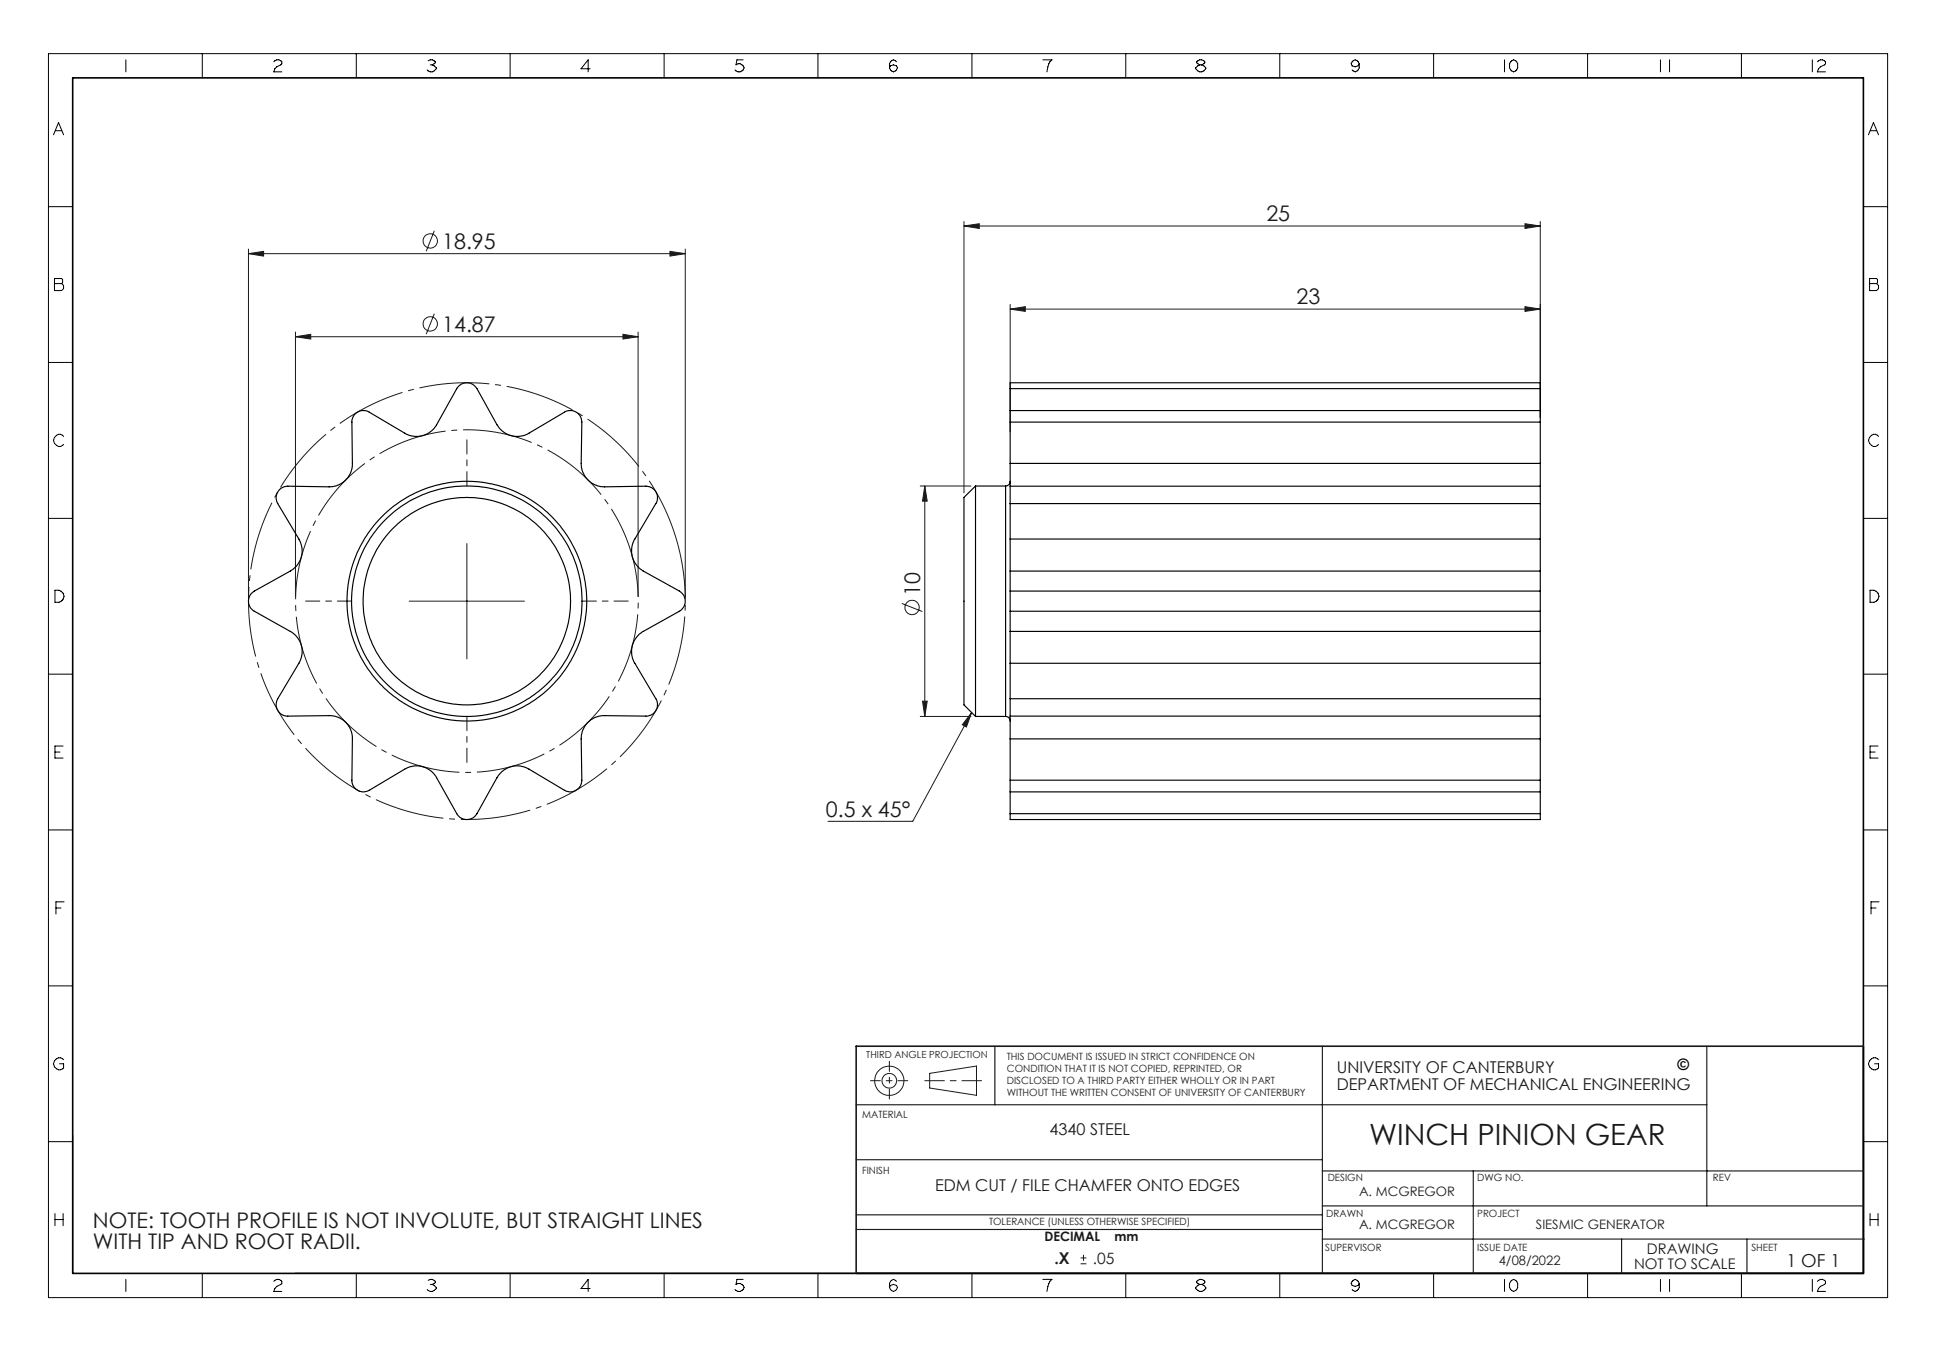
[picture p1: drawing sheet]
<svg xmlns="http://www.w3.org/2000/svg" width="420mm" height="297mm" viewBox="0 0 420 297" stroke-linecap="round" stroke-linejoin="round" font-family="sans-serif">
<g fill="none" stroke="#191924" stroke-width=".22">
<path d="M53.9 55l3.3-.5v1.1zM53.9 54v75.4M53.9 55h94.8M94.2 50.1l-1.7 4.4M145.3 54.5l3.4 .5-3.4 .6zM148.7 54v75.4M209.1 49l3.3-.5v1.1zM209.1 48v58.9M209.1 49h125.1M330.8 48.5l3.4 .5-3.4 .6zM334.2 48v42.6M64.1 73.1l3.3-.6v1.1z"/>
<path d="M64.1 72v57.4M64.1 73.1h74.3M94.2 68l-1.7 4.5M135.1 72.5l3.3 .6-3.3 .5zM138.4 72v57.4M219.1 67.1l3.3-.6v1.1zM219.1 66v27.7M219.1 67.1h115.1M330.8 66.5l3.4 .6-3.4 .5zM101.3 117.9v25M199.6 105.4h11M200.6 105.4v50"/>
<path d="M200.6 105.4l.6 3.3h-1.1zM88.8 130.4h25M195.7 130.9l4.4 1.8M199.6 155.4h11M200.1 152.1h1.1l-.6 3.3zM210.8 154.6l-1.1 3.1-.9-.5zM210.8 154.6l-12.8 23.6h-18.4M201.7 232.9l10.1-1.6v6.3l-10.1-1.6zM234.4 274.2h1.3M234.4 272.9h1.3M235.1 272.2v1.3"/>
<circle cx="93.3" cy="52.3" r="1.55"/>
<circle cx="93.3" cy="70.3" r="1.55"/>
<circle cx="197.9" cy="131.8" r="1.55"/>
<circle cx="192.9" cy="234.5" r="3.2"/>
<circle cx="192.9" cy="234.5" r="1.58"/>
</g>
<path d="M146.6 116.6a47.4 47.4 0 0 0-79.4-19.1 47.4 47.4 0 0 0 21.8 78.7 47.4 47.4 0 0 0 58.3-57.3l-.7-2.3" fill="none" stroke="#191924" stroke-width=".22" stroke-dasharray="15.2 1.3 1.3 1.3" stroke-dashoffset="1.7" stroke-linecap="butt"/>
<path d="M136.8 119.5a37.2 37.2 0 0 0-62.2-14.9 37.2 37.2 0 0 0 17.1 61.7 37.2 37.2 0 0 0 45.7-44.9l-.6-1.9" fill="none" stroke="#191924" stroke-width=".22" stroke-dasharray="15.2 1.3 1.3 1.3" stroke-dashoffset="5.2" stroke-linecap="butt"/>
<path d="M101.3 105.4v-10M76.3 130.4h-10M126.3 130.4h10M101.3 155.4v10" fill="none" stroke="#191924" stroke-width=".22" stroke-dasharray="15.2 1.3 1.3 1.3" stroke-dashoffset="12.1"/>
<g fill="none" stroke="#000" stroke-width=".22">
<path d="M10.5 11.6h399v269.9h-399zM27.3 13v2.6M43.9 11.6v5.3M59.4 13.4a.92 .92 0 0 1 1-.4 .92 .92 0 0 1 .7 .8l-1.5 1.1-.2 .7h1.7M77.3 11.6v5.3M92.9 13.2a.96 .96 0 0 1 1.5 .4l-.6 .5M93.3 14.1h.5M93.8 14.1l.9 .6a1.11 1.11 0 0 1-.9 .9 1.11 1.11 0 0 1-1.1-.4M110.7 11.6v5.3M128 14.9h-2l1.6-1.9v2.6M144.1 11.6v5.3M161.2 13h-1.3l-.2 1.1a1.08 1.08 0 0 1 1.7 .6 1.11 1.11 0 0 1-.8 .9 1.11 1.11 0 0 1-1.1-.4"/>
<path d="M177.4 11.6v5.3M193.2 14.3l.6-.2 .7 .2a.87 .87 0 0 1-.7 1.3 .87 .87 0 0 1-.6-1.3zM194.5 13.4l-.2-.2a.87 .87 0 0 0-1.3 .6v.9M210.9 11.6v5.3M226.2 13h2a3.4 3.4 0 0 0-1.1 2.6M244.2 11.6v5.3M260.3 14.1l-.7-.5a.92 .92 0 0 1 .9-.6 .92 .92 0 0 1 .9 .6l-.7 .5M260.3 14.1l-.9 .6a1.11 1.11 0 0 0 1.1 .9 1.11 1.11 0 0 0 1.1-.9l-.9-.6M260.3 14.1h.4M277.6 11.6v5.3M293.3 13.4l.2-.2a.91 .91 0 0 1 1.4 .6l-.3 .5-.6 .2-.7-.2-.2-.5zM294.9 13.8v.9a.91 .91 0 0 1-1.4 .7l-.2-.2"/>
<path d="M311 11.6v5.3M326.4 13v2.6M327.7 13.4l.2-.2a.87 .87 0 0 1 1.3 .6v.9a.87 .87 0 0 1-1.3 .7l-.4-.7v-.9zM344.4 11.6v5.3M360.2 13v2.6M362.2 13v2.6M377.8 11.6v5.3M393.2 13v2.6M394.3 13.4a1.1 1.1 0 0 1 1.7 0v.4l-1.1 .7-.4 .4-.2 .7h1.7M11.6 29.2l1.1-2.6 1.1 2.6M12 28.4h1.4M405.3 29.2l1.1-2.6 1.1 2.6"/>
<path d="M405.8 28.4h1.3M10.5 44.8h5.3M404.2 44.8h5.3M10.5 78.6h5.3M11.8 60.4h1.6l.2 .2v.7l-.2 .2 .4 .4v.7l-.4 .4h-1.6zM11.8 61.5h1.6M404.2 78.6h5.3M405.6 60.4h1.5l.2 .2v.7l-.2 .2 .4 .4v.7l-.4 .4h-1.5zM405.6 61.5h1.5M13.8 94.7a1.29 1.29 0 0 0-2.1 .3 1.29 1.29 0 0 0 1 1.9h.4l.7-.5M407.5 94.7a1.25 1.25 0 0 0-1.9 .1 1.25 1.25 0 0 0 .4 1.8 .98 .98 0 0 0 1.5-.2M10.5 112.5h5.3"/>
<path d="M404.2 112.5h5.3M11.9 128.1a1.56 1.56 0 0 1 2 1.3 1.57 1.57 0 0 1-2 1.3zM405.7 128.1a1.51 1.51 0 0 1 1.9 1.3 1.55 1.55 0 0 1-1.9 1.3zM10.5 146.3h5.3M404.2 146.3h5.3M11.9 163.2h1.1M13.7 161.9h-1.8v2.6h1.8M405.7 163.2h1.1M407.4 161.9h-1.7v2.6h1.7M10.5 180.1h5.3M12.1 197h1.1M13.9 195.6h-1.8v2.7"/>
<path d="M404.2 180.1h5.3M405.9 197h1.1M407.6 195.6h-1.7v2.7M10.5 213.9h5.3M404.2 213.9h5.3M13.8 229.9a1.26 1.26 0 0 0-1.8 0 1.26 1.26 0 0 0 0 1.8 1.26 1.26 0 0 0 1.8 0v-.9h-.9M407.5 229.9a1.27 1.27 0 0 0-1.8 0 1.27 1.27 0 0 0 0 1.8 1.27 1.27 0 0 0 1.8 0v-.9h-.8M10.5 247.7h5.3M15.8 246.2v30M404.2 247.7h5.3M404.3 246.2v30h-340.3M11.9 263.3v2.6"/>
<path d="M11.9 264.6h1.8M13.7 263.3v2.6M27.3 277.6v2.6M43.9 276.3v5.2M59.4 278a.92 .92 0 0 1 1-.5 .92 .92 0 0 1 .7 .9l-1.1 .7-.4 .4-.2 .7h1.7M77.3 276.3v5.2M92.9 277.8a.95 .95 0 0 1 1.5 .4l-.6 .5M93.3 278.7h.5M93.8 278.7l.9 .6a1.14 1.14 0 0 1-2 .4M110.7 276.3v5.2M128 279.5h-2l1.6-1.9v2.6M144.1 276.3v5.2"/>
<path d="M161.2 277.6h-1.3l-.2 1.1a1.11 1.11 0 0 1 1.7 .6 1.11 1.11 0 0 1-.8 .9 1.11 1.11 0 0 1-1.1-.5M177.4 276.3v5.2M193.2 278.9l.6-.2 .7 .2a.87 .87 0 0 1-.7 1.3 .87 .87 0 0 1-.6-1.3zM194.5 278l-.2-.2a.87 .87 0 0 0-1.3 .6v.9M210.9 276.3v5.2M226.2 277.6h2a3.6 3.6 0 0 0-1.1 2.6M244.2 276.3v5.2M260.3 278.7l-.9 .6a1.12 1.12 0 0 0 1.1 .9 1.12 1.12 0 0 0 1.1-.9l-.4-.4-.5-.2M260.3 278.7h.4M260.3 278.7l-.7-.5a.91 .91 0 0 1 .9-.7 .91 .91 0 0 1 .9 .7l-.7 .5M277.6 276.3v5.2M293.3 278l.2-.2a.91 .91 0 0 1 1.4 .6l-.3 .5-.6 .2-.7-.2-.2-.5z"/>
<path d="M294.9 278.4v.9a.89 .89 0 0 1-.7 .7 .89 .89 0 0 1-.9-.3M311 276.3v5.2M326.4 277.6v2.6M327.7 278l.2-.2a.87 .87 0 0 1 1.3 .6v.9a.88 .88 0 0 1-.8 .9 .88 .88 0 0 1-.9-.9v-.9zM344.4 276.3v5.2M360.2 277.6v2.6M362.2 277.6v2.6M377.8 276.3v5.2M393.2 277.6v2.6M394.3 278a1.1 1.1 0 0 1 1.7 0v.4l-1.1 .7-.4 .4-.2 .7h1.7M405.7 264.6h1.7M405.7 263.3v2.6"/>
<path d="M407.4 263.3v2.6"/>
</g>
<path d="M15.8 16.9h388.4v259.4h-388.4z" fill="none" stroke="#000" stroke-width=".35"/>
<path d="M200.6 234.5h12.3" fill="none" stroke="#191924" stroke-width=".22" stroke-dasharray="15.2 1.3 1.3 1.3" stroke-dashoffset="11"/>
<path d="M188.8 234.5h8.1M192.9 230.3v8.1" fill="none" stroke="#191924" stroke-width=".22" stroke-dasharray="15.2 1.3 1.3 1.3" stroke-dashoffset="13.1"/>
<g fill="none" stroke="#191924" stroke-width=".25">
<path d="M185.7 239.7h184.6M215.8 227v12.7M286.9 227v49.3M370.3 227v34.6M185.7 251.6h101.2M286.9 254h117.3M319.6 254v22.3M185.7 263.6h101.2M185.7 266.7h101.2M286.9 261.6h117.3M286.9 268.8h117.6M351.8 268.8v7.5"/>
<path d="M379 268.8v7.5"/>
</g>
<path d="M404.2 227h-218.5v49.3" fill="none" stroke="#191924" stroke-width=".35"/>
<g fill="#191924">
<path d="M210.8 154.6l-1.1 3.1-.9-.5z"/>
<path d="M53.9 55l3.3-.5v1.1zM145.3 54.5l3.4 .5-3.4 .6zM64.1 73.1l3.3-.6v1.1zM135.1 72.5l3.3 .6-3.3 .5z"/>
<path d="M330.8 48.5l3.4 .5-3.4 .6zM209.1 49l3.3-.5v1.1zM330.8 66.5l3.4 .6-3.4 .5zM219.1 67.1l3.3-.6v1.1z"/>
<path d="M200.6 105.4l.6 3.3h-1.1zM200.1 152.1h1.1l-.6 3.3z"/>
</g>
<g fill="none" stroke="#000" stroke-width=".25">
<path d="M219.1 89.1v2.5M219.1 84.3v-1.3h115.1v1.3M219.1 89.1h115.1M219.1 84.3v4.8M219.1 91.6v8.9M219.1 91.6h115.1M219.1 84.3h115.1M334.2 89.1v2.5M334.2 84.3v4.8M334.2 91.6v8.9M60.7 106.1l.9-.5 .7-.1 9.1 .1a5 5 0 0 0 5-5.1l-.1-9.1a2.48 2.48 0 0 1 3.8-2l7.9 4.7a5.1 5.1 0 0 0 6.7-2l4.5-7.9a2.53 2.53 0 0 1 4.3 .1l4.4 8.1a5 5 0 0 0 6.9 1.6l7.8-4.7a2.51 2.51 0 0 1 3.6 2.3l-.1 9.2a5.1 5.1 0 0 0 5.1 4.8l9.1-.1a2.5 2.5 0 0 1 2 3.8l-4.7 7.9a5 5 0 0 0 2 6.7l7.9 4.4a2.5 2.5 0 0 1-.1 4.3l-8.1 4.5a5 5 0 0 0-1.6 6.8l4.7 7.8a2.49 2.49 0 0 1-2.3 3.7l-9.2-.1a5 5 0 0 0-4.8 5l.1 9.1a2.53 2.53 0 0 1-3.8 2l-7.9-4.6a5 5 0 0 0-6.7 1.9l-4.4 8a2.5 2.5 0 0 1-4.3-.2l-4.5-8a5 5 0 0 0-6.8-1.6l-7.8 4.6a2.49 2.49 0 0 1-3.7-2.2l.1-9.2a4.9 4.9 0 0 0-5-4.8l-9.1 .1a2.51 2.51 0 0 1-2-3.8l4.6-7.9a5 5 0 0 0-1.9-6.7l-8-4.5a2.53 2.53 0 0 1 .2-4.3l8-4.4a5 5 0 0 0 1.6-6.9l-4.6-7.8a2.49 2.49 0 0 1 .5-3zM211.6 105.4l-2.5 2.5v45l2.5 2.5"/>
<path d="M211.6 105.4v50M211.6 105.4h6.6M218.2 105.4v50M219.1 104.4l-.2 .7-.7 .3M219.1 105.5v3.8M219.1 116.9v7M219.1 100.5v5M219.1 105.5h115.1M219.1 109.3v7.6M219.1 109.3h115.1M219.1 116.9h115.1M219.1 100.5h115.1"/>
<path d="M334.2 105.5v3.8M334.2 116.9v7M334.2 100.5v5M334.2 109.3v7.6M219.1 128.2v4.4M219.1 137v6.9M219.1 132.6h115.1M219.1 128.2h115.1M219.1 137h115.1M219.1 123.9v4.3M219.1 132.6v4.4M219.1 123.9h115.1"/>
<path d="M334.2 128.2v4.4M334.2 137v6.9M334.2 123.9v4.3M334.2 132.6v4.4M211.6 155.4h6.6M218.2 155.4l.7 .3 .2 .7M219.1 151.6v3.8M219.1 155.4v4.9M219.1 155.4h115.1M219.1 143.9v7.7M219.1 151.6h115.1M219.1 143.9h115.1"/>
<path d="M334.2 151.6v3.8M334.2 155.4v4.9M334.2 143.9v7.7M219.1 169.3v2.5M219.1 176.5v1.3h115.1v-1.3M219.1 171.8h115.1M219.1 160.3v9M219.1 171.8v4.7M219.1 160.3h115.1M219.1 169.3h115.1M219.1 176.5h115.1M334.2 169.3v2.5"/>
<path d="M334.2 160.3v9M334.2 171.8v4.7"/>
<circle cx="101.3" cy="130.4" r="25"/>
<circle cx="101.3" cy="130.4" r="26"/>
<circle cx="101.3" cy="130.4" r="22.5"/>
</g>
<text font-size="6.3" fill="#191924" x="297" y="248.4">WINCH PINION GEAR</text>
<g font-size="4.7" fill="#191924">
<text x="95.9" y="54">18.95</text>
<text x="274.7" y="48">25</text>
<text x="95.9" y="72">14.87</text>
<text x="281.3" y="66">23</text>
<text x="199.6" y="129.2" transform="rotate(-90 199.6 129.2)">10</text>
<text x="179.2" y="177.1">0.5 x 45°</text>
<text x="20.1" y="266.4">NOTE: TOOTH PROFILE IS NOT INVOLUTE, BUT STRAIGHT LINES</text>
<text x="20.1" y="271">WITH TIP AND ROOT RADII.</text>
</g>
<text font-size="3.9" fill="#191924" x="387.5" y="274.9">1 OF 1</text>
<g font-size="3.5" fill="#191924">
<text x="290" y="232.9">UNIVERSITY OF CANTERBURY</text>
<text x="290" y="236.4">DEPARTMENT OF MECHANICAL ENGINEERING</text>
<text x="227.7" y="246.2">4340 STEEL</text>
<text x="202.8" y="258.4">EDM CUT / FILE CHAMFER ONTO EDGES</text>
<text x="228.8" y="274.2">.X</text>
</g>
<text font-size="3.4" x="363.9" y="232.1">©</text>
<text font-size="3.4" fill="#191924" x="237.1" y="274.2">.05</text>
<g font-size="3.2" fill="#191924">
<text x="354.5" y="275.2">NOT TO SCALE</text>
<text x="357.3" y="272.1">DRAWING</text>
</g>
<g font-size="2.8" fill="#191924">
<text x="294.8" y="259.5">A. MCGREGOR</text>
<text x="226.6" y="269.3">DECIMAL</text>
<text x="241.8" y="269.3">mm</text>
<text x="294.8" y="266.6">A. MCGREGOR</text>
<text x="333.2" y="266.6">SIESMIC GENERATOR</text>
<text x="325.1" y="274.4">4/08/2022</text>
</g>
<g font-size="2.2" fill="#191924">
<text x="218.4" y="229.9">THIS DOCUMENT IS ISSUED IN STRICT CONFIDENCE ON</text>
<text x="218.4" y="232.5">CONDITION THAT IT IS NOT COPIED, REPRINTED, OR</text>
<text x="218.4" y="235.2">DISCLOSED TO A THIRD PARTY EITHER WHOLLY OR IN PART</text>
<text x="218.4" y="237.8">WITHOUT THE WRITTEN CONSENT OF UNIVERSITY OF CANTERBURY</text>
<text x="187" y="242.6">MATERIAL</text>
<text x="187" y="254.6">FINISH</text>
<text x="288" y="256.2">DESIGN</text>
<text x="320.5" y="256.2">DWG NO.</text>
<text x="371.6" y="256.2">REV</text>
<text x="214.6" y="265.8">TOLERANCE (UNLESS OTHERWISE SPECIFIED)</text>
<text x="287.7" y="264">DRAWN</text>
<text x="320.5" y="264">PROJECT</text>
<text x="287.5" y="271.4">SUPERVISOR</text>
<text x="320.5" y="271.4">ISSUE DATE</text>
<text x="380" y="271.4">SHEET</text>
</g>
<text font-size="2.1" fill="#191924" x="187.9" y="229.6">THIRD ANGLE PROJECTION</text>
</svg>
